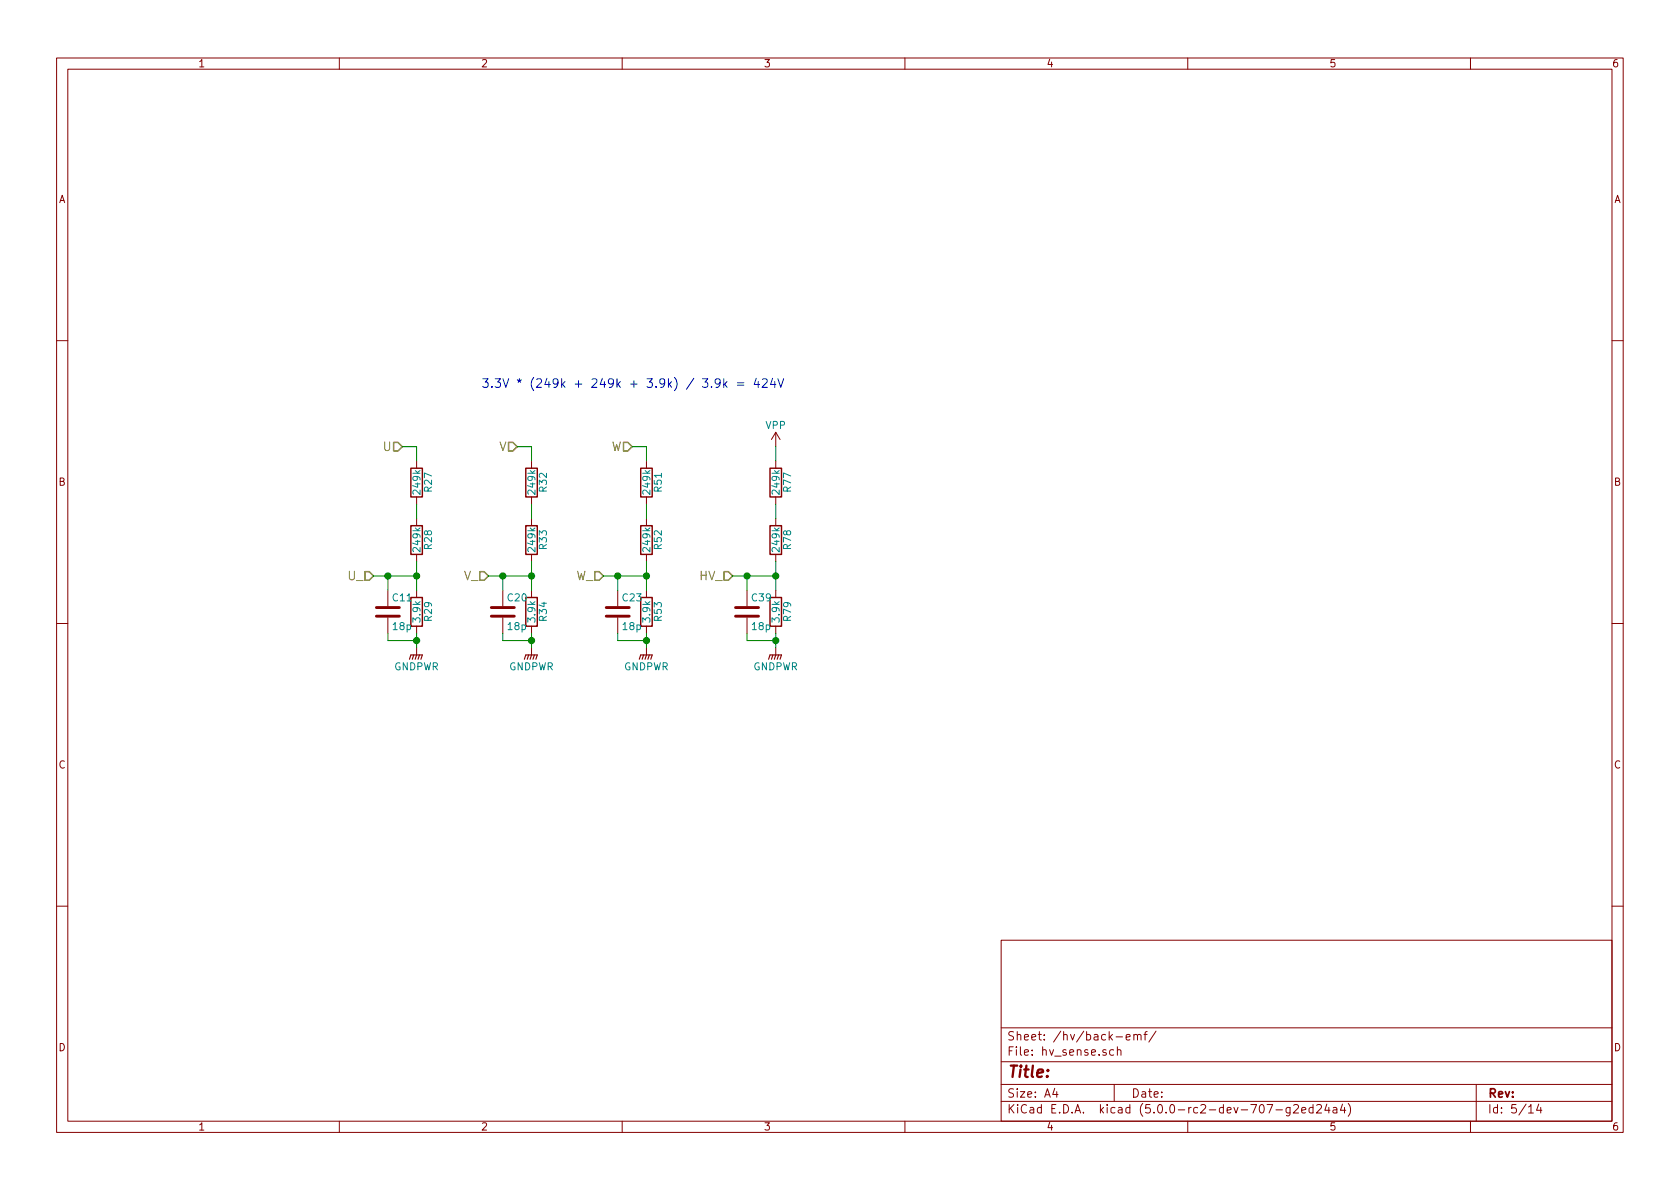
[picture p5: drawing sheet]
EESchema Schematic File Version 4
LIBS:stmbl_4.0-cache
EELAYER 26 0
EELAYER END
$Descr A4 11693 8268
encoding utf-8
Sheet 5 14
Title ""
Date ""
Rev ""
Comp ""
Comment1 ""
Comment2 ""
Comment3 ""
Comment4 ""
$EndDescr
Text HLabel 2800 3100 0    60   Input ~ 0
U
Text HLabel 2600 4000 0    60   Input ~ 0
U_
$Comp
L stmbl:R R27
U 1 1
P 2900 3350
F 0 "R27" V 2980 3350 50  0000 C CNN
F 1 "249k" V 2900 3350 50  0000 C CNN
F 2 "stmbl:R_1206" V 2830 3350 30  0001 C CNN
F 3 "" H 2900 3350 30  0000 C CNN
F 4 "" H 2900 3350 30  0001 C CNN "InternalName"
F 5 "" H 2900 3350 30  0001 C CNN "Manufacturer No"
F 6 "200V" H 2900 3350 30  0001 C CNN "Voltage"
F 7 "" H 2900 3350 30  0001 C CNN "Source"
F 8 "1%" H 2900 3350 30  0001 C CNN "Tolerance"
F 9 "" H 0   0   50  0001 C CNN "Description"
F 10 "" H 0   0   50  0001 C CNN "Manufacturer"
	1    2900 3350
	1    0    0    -1  
$EndComp
$Comp
L stmbl:R R28
U 1 1
P 2900 3750
F 0 "R28" V 2980 3750 50  0000 C CNN
F 1 "249k" V 2900 3750 50  0000 C CNN
F 2 "stmbl:R_1206" V 2830 3750 30  0001 C CNN
F 3 "" H 2900 3750 30  0000 C CNN
F 4 "" H 2900 3750 30  0001 C CNN "InternalName"
F 5 "" H 2900 3750 30  0001 C CNN "Manufacturer No"
F 6 "200V" H 2900 3750 30  0001 C CNN "Voltage"
F 7 "" H 2900 3750 30  0001 C CNN "Source"
F 8 "1%" H 2900 3750 30  0001 C CNN "Tolerance"
F 9 "" H 0   0   50  0001 C CNN "Description"
F 10 "" H 0   0   50  0001 C CNN "Manufacturer"
	1    2900 3750
	1    0    0    -1  
$EndComp
$Comp
L stmbl:R R29
U 1 1
P 2900 4250
F 0 "R29" V 2980 4250 50  0000 C CNN
F 1 "3.9k" V 2900 4250 50  0000 C CNN
F 2 "stmbl:R_0603" V 2830 4250 30  0001 C CNN
F 3 "" H 2900 4250 30  0000 C CNN
F 4 "" H 2900 4250 30  0001 C CNN "InternalName"
F 5 "" H 2900 4250 30  0001 C CNN "Manufacturer No"
F 6 "" H 2900 4250 30  0001 C CNN "Voltage"
F 7 "" H 2900 4250 30  0001 C CNN "Source"
F 8 "1%" H 2900 4250 30  0001 C CNN "Tolerance"
F 9 "" H 0   0   50  0001 C CNN "Description"
F 10 "" H 0   0   50  0001 C CNN "Manufacturer"
	1    2900 4250
	1    0    0    -1  
$EndComp
$Comp
L stmbl:GNDPWR #PWR051
U 1 1
P 2900 4500
F 0 "#PWR051" H 2900 4300 50  0001 C CNN
F 1 "GNDPWR" H 2900 4370 50  0000 C CNN
F 2 "" H 2900 4450 60  0000 C CNN
F 3 "" H 2900 4450 60  0000 C CNN
	1    2900 4500
	1    0    0    -1  
$EndComp
Text HLabel 3600 3100 0    60   Input ~ 0
V
Text HLabel 3400 4000 0    60   Input ~ 0
V_
$Comp
L stmbl:R R32
U 1 1
P 3700 3350
F 0 "R32" V 3780 3350 50  0000 C CNN
F 1 "249k" V 3700 3350 50  0000 C CNN
F 2 "stmbl:R_1206" V 3630 3350 30  0001 C CNN
F 3 "" H 3700 3350 30  0000 C CNN
F 4 "" H 3700 3350 30  0001 C CNN "InternalName"
F 5 "" H 3700 3350 30  0001 C CNN "Manufacturer No"
F 6 "200V" H 3700 3350 30  0001 C CNN "Voltage"
F 7 "" H 3700 3350 30  0001 C CNN "Source"
F 8 "1%" H 3700 3350 30  0001 C CNN "Tolerance"
F 9 "" H 0   0   50  0001 C CNN "Description"
F 10 "" H 0   0   50  0001 C CNN "Manufacturer"
	1    3700 3350
	1    0    0    -1  
$EndComp
$Comp
L stmbl:R R33
U 1 1
P 3700 3750
F 0 "R33" V 3780 3750 50  0000 C CNN
F 1 "249k" V 3700 3750 50  0000 C CNN
F 2 "stmbl:R_1206" V 3630 3750 30  0001 C CNN
F 3 "" H 3700 3750 30  0000 C CNN
F 4 "" H 3700 3750 30  0001 C CNN "InternalName"
F 5 "" H 3700 3750 30  0001 C CNN "Manufacturer No"
F 6 "200V" H 3700 3750 30  0001 C CNN "Voltage"
F 7 "" H 3700 3750 30  0001 C CNN "Source"
F 8 "1%" H 3700 3750 30  0001 C CNN "Tolerance"
F 9 "" H 0   0   50  0001 C CNN "Description"
F 10 "" H 0   0   50  0001 C CNN "Manufacturer"
	1    3700 3750
	1    0    0    -1  
$EndComp
$Comp
L stmbl:R R34
U 1 1
P 3700 4250
F 0 "R34" V 3780 4250 50  0000 C CNN
F 1 "3.9k" V 3700 4250 50  0000 C CNN
F 2 "stmbl:R_0603" V 3630 4250 30  0001 C CNN
F 3 "" H 3700 4250 30  0000 C CNN
F 4 "" H 3700 4250 30  0001 C CNN "InternalName"
F 5 "" H 3700 4250 30  0001 C CNN "Manufacturer No"
F 6 "" H 3700 4250 30  0001 C CNN "Voltage"
F 7 "" H 3700 4250 30  0001 C CNN "Source"
F 8 "1%" H 3700 4250 30  0001 C CNN "Tolerance"
F 9 "" H 0   0   50  0001 C CNN "Description"
F 10 "" H 0   0   50  0001 C CNN "Manufacturer"
	1    3700 4250
	1    0    0    -1  
$EndComp
$Comp
L stmbl:GNDPWR #PWR052
U 1 1
P 3700 4500
F 0 "#PWR052" H 3700 4300 50  0001 C CNN
F 1 "GNDPWR" H 3700 4370 50  0000 C CNN
F 2 "" H 3700 4450 60  0000 C CNN
F 3 "" H 3700 4450 60  0000 C CNN
	1    3700 4500
	1    0    0    -1  
$EndComp
Text HLabel 4400 3100 0    60   Input ~ 0
W
Text HLabel 4200 4000 0    60   Input ~ 0
W_
$Comp
L stmbl:R R51
U 1 1
P 4500 3350
F 0 "R51" V 4580 3350 50  0000 C CNN
F 1 "249k" V 4500 3350 50  0000 C CNN
F 2 "stmbl:R_1206" V 4430 3350 30  0001 C CNN
F 3 "" H 4500 3350 30  0000 C CNN
F 4 "" H 4500 3350 30  0001 C CNN "InternalName"
F 5 "" H 4500 3350 30  0001 C CNN "Manufacturer No"
F 6 "200V" H 4500 3350 30  0001 C CNN "Voltage"
F 7 "" H 4500 3350 30  0001 C CNN "Source"
F 8 "1%" H 4500 3350 30  0001 C CNN "Tolerance"
F 9 "" H 0   0   50  0001 C CNN "Description"
F 10 "" H 0   0   50  0001 C CNN "Manufacturer"
	1    4500 3350
	1    0    0    -1  
$EndComp
$Comp
L stmbl:R R52
U 1 1
P 4500 3750
F 0 "R52" V 4580 3750 50  0000 C CNN
F 1 "249k" V 4500 3750 50  0000 C CNN
F 2 "stmbl:R_1206" V 4430 3750 30  0001 C CNN
F 3 "" H 4500 3750 30  0000 C CNN
F 4 "" H 4500 3750 30  0001 C CNN "InternalName"
F 5 "" H 4500 3750 30  0001 C CNN "Manufacturer No"
F 6 "200V" H 4500 3750 30  0001 C CNN "Voltage"
F 7 "" H 4500 3750 30  0001 C CNN "Source"
F 8 "1%" H 4500 3750 30  0001 C CNN "Tolerance"
F 9 "" H 0   0   50  0001 C CNN "Description"
F 10 "" H 0   0   50  0001 C CNN "Manufacturer"
	1    4500 3750
	1    0    0    -1  
$EndComp
$Comp
L stmbl:R R53
U 1 1
P 4500 4250
F 0 "R53" V 4580 4250 50  0000 C CNN
F 1 "3.9k" V 4500 4250 50  0000 C CNN
F 2 "stmbl:R_0603" V 4430 4250 30  0001 C CNN
F 3 "" H 4500 4250 30  0000 C CNN
F 4 "" H 4500 4250 30  0001 C CNN "InternalName"
F 5 "" H 4500 4250 30  0001 C CNN "Manufacturer No"
F 6 "" H 4500 4250 30  0001 C CNN "Voltage"
F 7 "" H 4500 4250 30  0001 C CNN "Source"
F 8 "1%" H 4500 4250 30  0001 C CNN "Tolerance"
F 9 "" H 0   0   50  0001 C CNN "Description"
F 10 "" H 0   0   50  0001 C CNN "Manufacturer"
	1    4500 4250
	1    0    0    -1  
$EndComp
$Comp
L stmbl:GNDPWR #PWR053
U 1 1
P 4500 4500
F 0 "#PWR053" H 4500 4300 50  0001 C CNN
F 1 "GNDPWR" H 4500 4370 50  0000 C CNN
F 2 "" H 4500 4450 60  0000 C CNN
F 3 "" H 4500 4450 60  0000 C CNN
	1    4500 4500
	1    0    0    -1  
$EndComp
Text HLabel 5100 4000 0    60   Input ~ 0
HV_
$Comp
L stmbl:R R77
U 1 1
P 5400 3350
F 0 "R77" V 5480 3350 50  0000 C CNN
F 1 "249k" V 5400 3350 50  0000 C CNN
F 2 "stmbl:R_1206" V 5330 3350 30  0001 C CNN
F 3 "" H 5400 3350 30  0000 C CNN
F 4 "" H 5400 3350 30  0001 C CNN "InternalName"
F 5 "" H 5400 3350 30  0001 C CNN "Manufacturer No"
F 6 "200V" H 5400 3350 30  0001 C CNN "Voltage"
F 7 "" H 5400 3350 30  0001 C CNN "Source"
F 8 "1%" H 5400 3350 30  0001 C CNN "Tolerance"
F 9 "" H 0   0   50  0001 C CNN "Description"
F 10 "" H 0   0   50  0001 C CNN "Manufacturer"
	1    5400 3350
	1    0    0    -1  
$EndComp
$Comp
L stmbl:R R78
U 1 1
P 5400 3750
F 0 "R78" V 5480 3750 50  0000 C CNN
F 1 "249k" V 5400 3750 50  0000 C CNN
F 2 "stmbl:R_1206" V 5330 3750 30  0001 C CNN
F 3 "" H 5400 3750 30  0000 C CNN
F 4 "" H 5400 3750 30  0001 C CNN "InternalName"
F 5 "" H 5400 3750 30  0001 C CNN "Manufacturer No"
F 6 "200V" H 5400 3750 30  0001 C CNN "Voltage"
F 7 "" H 5400 3750 30  0001 C CNN "Source"
F 8 "1%" H 5400 3750 30  0001 C CNN "Tolerance"
F 9 "" H 0   0   50  0001 C CNN "Description"
F 10 "" H 0   0   50  0001 C CNN "Manufacturer"
	1    5400 3750
	1    0    0    -1  
$EndComp
$Comp
L stmbl:R R79
U 1 1
P 5400 4250
F 0 "R79" V 5480 4250 50  0000 C CNN
F 1 "3.9k" V 5400 4250 50  0000 C CNN
F 2 "stmbl:R_0603" V 5330 4250 30  0001 C CNN
F 3 "" H 5400 4250 30  0000 C CNN
F 4 "" H 5400 4250 30  0001 C CNN "InternalName"
F 5 "" H 5400 4250 30  0001 C CNN "Manufacturer No"
F 6 "" H 5400 4250 30  0001 C CNN "Voltage"
F 7 "" H 5400 4250 30  0001 C CNN "Source"
F 8 "1%" H 5400 4250 30  0001 C CNN "Tolerance"
F 9 "" H 0   0   50  0001 C CNN "Description"
F 10 "" H 0   0   50  0001 C CNN "Manufacturer"
	1    5400 4250
	1    0    0    -1  
$EndComp
$Comp
L stmbl:GNDPWR #PWR054
U 1 1
P 5400 4500
F 0 "#PWR054" H 5400 4300 50  0001 C CNN
F 1 "GNDPWR" H 5400 4370 50  0000 C CNN
F 2 "" H 5400 4450 60  0000 C CNN
F 3 "" H 5400 4450 60  0000 C CNN
	1    5400 4500
	1    0    0    -1  
$EndComp
$Comp
L stmbl:C C11
U 1 1
P 2700 4250
F 0 "C11" H 2725 4350 50  0000 L CNN
F 1 "18p" H 2725 4150 50  0000 L CNN
F 2 "stmbl:C_0603" H 2738 4100 30  0001 C CNN
F 3 "" H 2700 4250 60  0000 C CNN
F 4 "" H 2700 4250 60  0001 C CNN "InternalName"
F 5 "" H 2700 4250 60  0001 C CNN "Manufacturer No"
F 6 "50V" H 2700 4250 60  0001 C CNN "Voltage"
F 7 "" H 2700 4250 60  0001 C CNN "Source"
F 8 "X5R" H 2700 4250 60  0001 C CNN "Tolerance"
F 9 "" H 0   0   50  0001 C CNN "Description"
F 10 "" H 0   0   50  0001 C CNN "Manufacturer"
	1    2700 4250
	1    0    0    -1  
$EndComp
$Comp
L stmbl:C C20
U 1 1
P 3500 4250
F 0 "C20" H 3525 4350 50  0000 L CNN
F 1 "18p" H 3525 4150 50  0000 L CNN
F 2 "stmbl:C_0603" H 3538 4100 30  0001 C CNN
F 3 "" H 3500 4250 60  0000 C CNN
F 4 "" H 3500 4250 60  0001 C CNN "InternalName"
F 5 "" H 3500 4250 60  0001 C CNN "Manufacturer No"
F 6 "50V" H 3500 4250 60  0001 C CNN "Voltage"
F 7 "" H 3500 4250 60  0001 C CNN "Source"
F 8 "X5R" H 3500 4250 60  0001 C CNN "Tolerance"
F 9 "" H 0   0   50  0001 C CNN "Description"
F 10 "" H 0   0   50  0001 C CNN "Manufacturer"
	1    3500 4250
	1    0    0    -1  
$EndComp
$Comp
L stmbl:C C23
U 1 1
P 4300 4250
F 0 "C23" H 4325 4350 50  0000 L CNN
F 1 "18p" H 4325 4150 50  0000 L CNN
F 2 "stmbl:C_0603" H 4338 4100 30  0001 C CNN
F 3 "" H 4300 4250 60  0000 C CNN
F 4 "" H 4300 4250 60  0001 C CNN "InternalName"
F 5 "" H 4300 4250 60  0001 C CNN "Manufacturer No"
F 6 "50V" H 4300 4250 60  0001 C CNN "Voltage"
F 7 "" H 4300 4250 60  0001 C CNN "Source"
F 8 "X5R" H 4300 4250 60  0001 C CNN "Tolerance"
F 9 "" H 0   0   50  0001 C CNN "Description"
F 10 "" H 0   0   50  0001 C CNN "Manufacturer"
	1    4300 4250
	1    0    0    -1  
$EndComp
$Comp
L stmbl:C C39
U 1 1
P 5200 4250
F 0 "C39" H 5225 4350 50  0000 L CNN
F 1 "18p" H 5225 4150 50  0000 L CNN
F 2 "stmbl:C_0603" H 5238 4100 30  0001 C CNN
F 3 "" H 5200 4250 60  0000 C CNN
F 4 "" H 5200 4250 60  0001 C CNN "InternalName"
F 5 "" H 5200 4250 60  0001 C CNN "Manufacturer No"
F 6 "50V" H 5200 4250 60  0001 C CNN "Voltage"
F 7 "" H 5200 4250 60  0001 C CNN "Source"
F 8 "X5R" H 5200 4250 60  0001 C CNN "Tolerance"
F 9 "" H 0   0   50  0001 C CNN "Description"
F 10 "" H 0   0   50  0001 C CNN "Manufacturer"
	1    5200 4250
	1    0    0    -1  
$EndComp
$Comp
L stmbl:VPP #PWR055
U 1 1
P 5400 3100
F 0 "#PWR055" H 5400 2950 50  0001 C CNN
F 1 "VPP" H 5400 3250 50  0000 C CNN
F 2 "" H 5400 3100 50  0000 C CNN
F 3 "" H 5400 3100 50  0000 C CNN
	1    5400 3100
	1    0    0    -1  
$EndComp
Wire Wire Line
	2800 3100 2900 3100
Wire Wire Line
	2900 3100 2900 3200
Wire Wire Line
	2900 3600 2900 3500
Wire Wire Line
	2900 3900 2900 4000
Connection ~ 2900 4000
Wire Wire Line
	2900 4500 2900 4450
Wire Wire Line
	3600 3100 3700 3100
Wire Wire Line
	3700 3100 3700 3200
Wire Wire Line
	3700 3600 3700 3500
Wire Wire Line
	3700 3900 3700 4000
Connection ~ 3700 4000
Wire Wire Line
	3700 4500 3700 4450
Wire Wire Line
	4400 3100 4500 3100
Wire Wire Line
	4500 3100 4500 3200
Wire Wire Line
	4500 3600 4500 3500
Wire Wire Line
	4500 3900 4500 4000
Connection ~ 4500 4000
Wire Wire Line
	4500 4500 4500 4450
Wire Wire Line
	5400 3100 5400 3200
Wire Wire Line
	5400 3600 5400 3500
Connection ~ 5400 4000
Wire Wire Line
	5400 4500 5400 4450
Wire Wire Line
	5100 4000 5200 4000
Connection ~ 2700 4000
Wire Wire Line
	2700 4400 2700 4450
Wire Wire Line
	2700 4450 2900 4450
Connection ~ 2900 4450
Connection ~ 3500 4000
Wire Wire Line
	3500 4400 3500 4450
Wire Wire Line
	3500 4450 3700 4450
Connection ~ 3700 4450
Connection ~ 4300 4000
Wire Wire Line
	4300 4400 4300 4450
Wire Wire Line
	4300 4450 4500 4450
Connection ~ 4500 4450
Connection ~ 5200 4000
Wire Wire Line
	5200 4400 5200 4450
Connection ~ 5400 4450
Wire Wire Line
	2600 4000 2700 4000
Wire Wire Line
	5400 3900 5400 4000
Wire Wire Line
	4200 4000 4300 4000
Wire Wire Line
	3400 4000 3500 4000
Wire Wire Line
	2700 4000 2700 4100
Wire Wire Line
	3500 4000 3500 4100
Wire Wire Line
	4300 4000 4300 4100
Wire Wire Line
	5200 4000 5200 4100
Text Notes 3350 2700 0    60   ~ 0
3.3V * (249k + 249k + 3.9k) / 3.9k = 424V
Wire Wire Line
	5200 4450 5400 4450
Wire Wire Line
	2900 4000 2900 4100
Wire Wire Line
	3700 4000 3700 4100
Wire Wire Line
	4500 4000 4500 4100
Wire Wire Line
	5400 4000 5400 4100
Wire Wire Line
	2700 4000 2900 4000
Wire Wire Line
	2900 4450 2900 4400
Wire Wire Line
	3500 4000 3700 4000
Wire Wire Line
	3700 4450 3700 4400
Wire Wire Line
	4300 4000 4500 4000
Wire Wire Line
	4500 4450 4500 4400
Wire Wire Line
	5200 4000 5400 4000
Wire Wire Line
	5400 4450 5400 4400
$EndSCHEMATC
